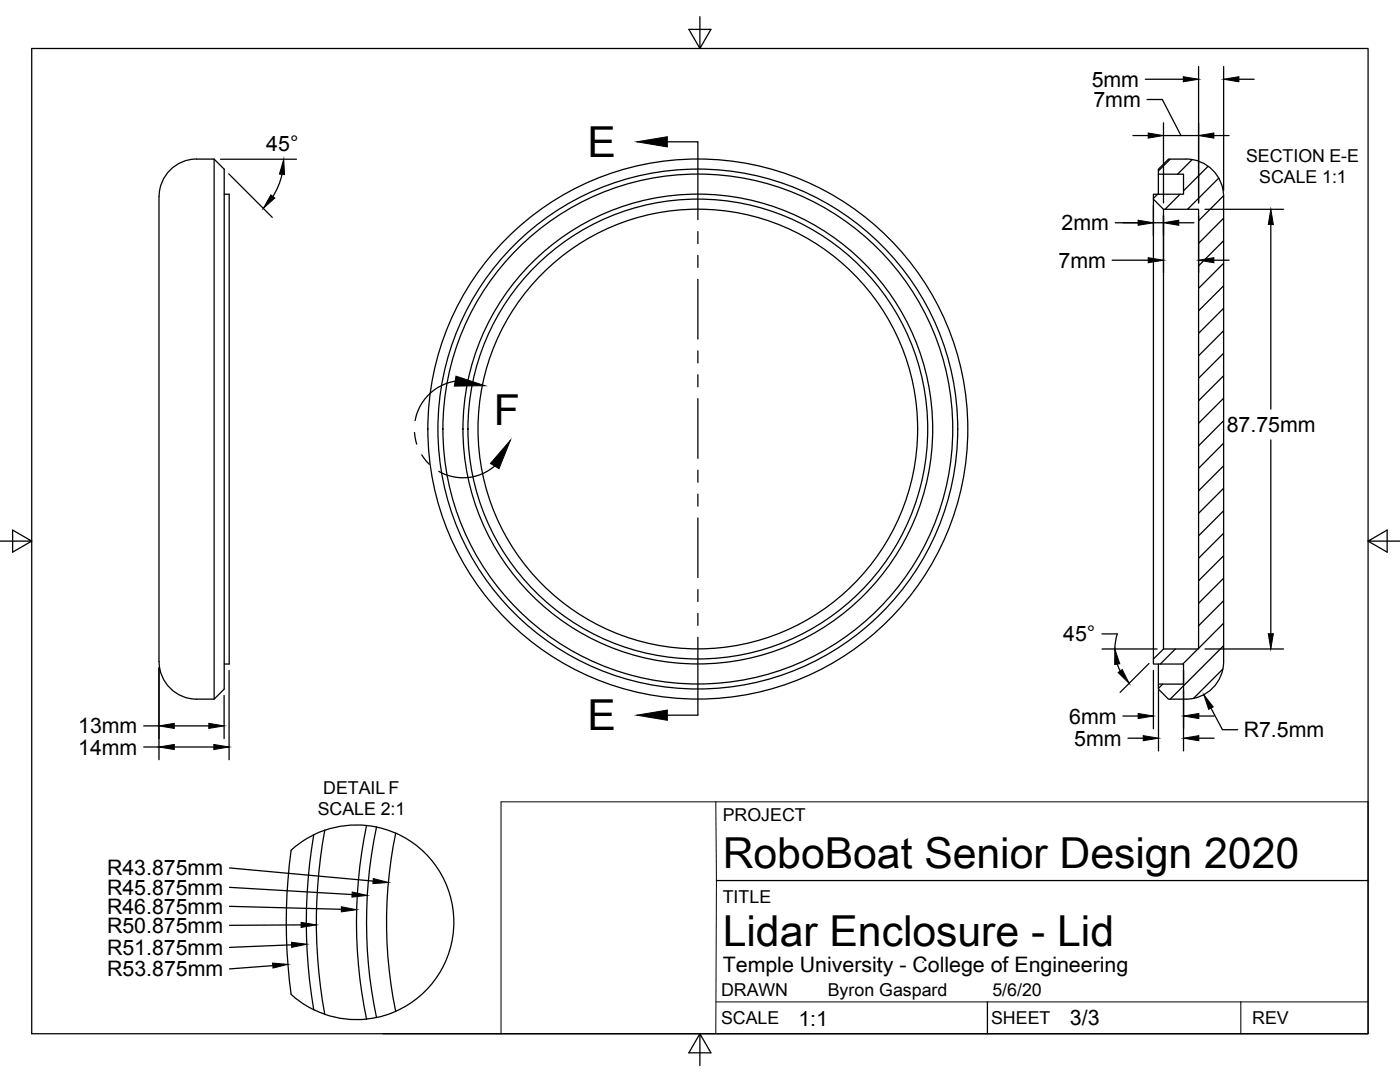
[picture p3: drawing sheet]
<svg xmlns="http://www.w3.org/2000/svg" width="279mm" height="216mm" viewBox="0 0 279 216" stroke-linecap="round" stroke-linejoin="round" font-family="sans-serif">
<!-- layer: Visible -->
<g fill="none" stroke="#000" stroke-width=".25">
<path d="M42.7 31.8l2 2v103.7l-2 2a12.4 12.4 0 0 1-6.6-.7 8.3 8.3 0 0 1-4.4-8.3v-91.3M42.7 31.8v107.7M42.7 31.8a12.2 12.2 0 0 0-6.6 .6 7.5 7.5 0 0 0-4.4 6.8M44.7 38.8h1v93.7h-1M230.2 39.8v91.7M231.2 34.8v4M244.2 39.2a7.5 7.5 0 0 0-7.5-7.4h-3.5l-2 2v1h5v4h-6v1l2 2h7v87.7h-7l-2 2v1h6v4h-5v1l2 2a12.4 12.4 0 0 0 6.7-.7 7.5 7.5 0 0 0 4.3-6.8v-92.8M232.2 41.8v87.7M231.2 132.5v4M58.1 169.7a18.5 18.5 0 0 1 4.5-3.1 103.5 103.5 0 0 0 0 34.9 18.5 18.5 0 0 1-4.5-3.1 106.7 106.7 0 0 1 0-28.7zM64.8 165.7a19.5 19.5 0 0 1 8.4-1 93.3 93.3 0 0 0 0 38.6 19.4 19.4 0 0 1-8.4-.9 100.8 100.8 0 0 1 0-36.7zM64.8 165.7l-2.2 .9"/>
<path d="M73.2 164.7l1.9 .3M75.1 165l1.9 .5 2 .8M75.1 165a91.7 91.7 0 0 0 0 38M79 166.2a19.4 19.4 0 0 1 11.6 17.8 19.4 19.4 0 0 1-11.6 17.8M79 166.3a87.1 87.1 0 0 0 0 35.5l-2 .7-1.9 .5M62.6 201.5l2.2 .9M75.1 203l-1.9 .3"/>
<circle cx="139.3" cy="85.6" r="51.9"/>
<circle cx="139.3" cy="85.6" r="43.9"/>
<circle cx="139.3" cy="85.6" r="45.9"/>
<circle cx="139.3" cy="85.6" r="46.9"/>
<circle cx="139.3" cy="85.6" r="50.9"/>
<circle cx="139.3" cy="85.6" r="53.9"/>
</g>
<!-- layer: Border -->
<path d="M6.3 9.7h266.7v196.6h-266.7zM139.7 3.3v6.4l2.2-3.8h-4.4l2.2 3.8M0 108h6.3l-3.8-2.2v4.4l3.8-2.2M273 108l3.8 2.2v-4.4l-3.8 2.2h6.4M139.7 206.3l-2.2 3.8h4.4l-2.2-3.8v6.3" fill="none" stroke="#000" stroke-width=".25"/>
<!-- layer: Titleblock -->
<path d="M143 175.7h130M197.1 199.9v6.4M76.4 206.3h196.6" fill="none" stroke="#000" stroke-width=".25"/>
<path d="M142.9 160l.1 15.7-.1 30.6M142.9 199.9h130.1M184.1 192h.1M247.6 199.9v6.4M100 206.3v-46.3h173v46.3" fill="none" stroke="#000" stroke-width=".2"/>
<!-- layer: Hatching -->
<g fill="none" stroke="#000" stroke-width=".25">
<path d="M231 38.8l-.8 .8M233.5 31.8l-2.3 2.3M235.5 38.8l-3 3M237.9 31.9l-2.9 2.9M241.1 33.2l-4.9 4.9M243.2 35.6l-6.2 6.2M244.2 39.1l-5 4.9M244.2 43.5l-5 5.1M244.2 48l-5 5M244.2 52.5l-5 5M244.2 57l-5 5M244.2 61.5l-5 5"/>
<path d="M244.2 66l-5 5M244.2 70.5l-5 5M244.2 75l-5 5M244.2 79.5l-5 5M244.2 83.9l-5 5.1M244.2 88.4l-5 5.1M244.2 92.9l-5 5M244.2 97.4l-5 5M244.2 101.9l-5 5M244.2 106.4l-5 5M244.2 110.9l-5 5M244.2 115.4l-5 5"/>
<path d="M244.2 119.9l-5 5M232.1 136.5l-.9 .9M234.6 129.5l-3 3M239.1 129.5l-3 3M244.1 133.5l-5.9 5.9M244.2 124.4l-5 5M244.2 128.8l-10.7 10.7"/>
</g>
<!-- layer: Annotations -->
<g fill="none" stroke="#000" stroke-width=".25">
<path d="M133.2 28.3h6.1v15.5M139.3 46.2v2.4M139.3 51v2.4M139.3 55.7v11.9M90.8 76.1a9.7 9.7 0 0 0-8 7.8M139.3 70v2.4M139.3 74.8v2.4M139.3 79.5v12M82.7 86.3l.5 2.3M84.2 90.8l1.5 1.8M98.7 93a9.7 9.7 0 0 1-11.1 1M139.3 93.8v2.4"/>
<path d="M139.3 98.6v2.4M139.3 103.4v11.9M139.3 117.6v2.4M139.3 122.4v2.4M139.3 127.2v15.5h-6.1"/>
</g>
<path d="M127.1 28.3l6.1-1v2zM91 75.1l5.8 1.9h-6.1zM101.9 87.9l-2.3 5.6-1.7-1zM127.1 142.7l6.1-1v2z" fill="#000" stroke="#000" stroke-width=".2"/>
<!-- layer: Dimensions -->
<g fill="none" stroke="#000" stroke-width=".25">
<path d="M228.6 15.8h7.6M228.9 19.9h3.1l3.7 7.2M239.2 13.3v27.2M244.2 13.3v24.7M247.2 15.8h3.1M44 31.8h15.2M45.6 34.7l8.7 8.7M56.3 34.8l-.6 2-1.2 2.4M226.1 27.1h3.1M232.2 24.5v16M232.2 27.1h7M242.3 27.1h3"/>
<path d="M222 51.9h7.2M222.6 44.5h9.6M230.2 41v6M232.2 43v11.5M235.2 44.5h3.1M239.2 43v11.5M240.5 41.8h15.7M242.3 51.9h3M253.6 44.8v36.8M253.6 87.8v38.6M31.7 133.3v18.3M44.7 138.8v8.6"/>
<path d="M45.7 133.8v17.8M219.9 126.5h3.1l-.4 1.5-.1 1.5M219.9 129.5h11M223 132.5l.6 1.4M229.3 132.4l-5.8 5.8M230.2 133.8v11.6M231.2 137.8v12M236.2 133.8v16M240.5 129.5h15.7M28.7 144.8h3M28.7 149.1h3M34.8 144.8h6.9"/>
<path d="M34.8 149.1h7.9M224.1 142.9h3M225.1 147.3h3.1M239.2 147.3h3.1M239.2 142.9h3.1M241.7 141.3l2.3 4.3h3M45.8 177.1l24.5 1.4M45.8 173.2l28.7 2.6M45.8 180.8l22.3 .6M54.4 192.7l-8.6 .6M58.2 188.5l-12.4 .5M60.1 184.6h-14.3"/>
</g>
<g fill="#000" stroke="#000" stroke-width=".2">
<path d="M236.2 15.3l3 .5-3 .5zM244.2 15.8l3-.5v1zM54.1 38.9l.7 .6-2.2 2.1zM56.6 31.8l.2 3-1-.1zM229.2 26.5l3 .6-3 .5zM239.2 27.1l3.1-.6v1.1zM227.1 43.9l3.1 .6-3.1 .5zM229.2 51.4l3 .5-3 .5zM232.2 44.5l3-.6v1.1zM239.2 51.9l3.1-.5v1zM253.6 41.8l.5 3h-1zM222.5 129.5l1 2.9-1 .2z"/>
<path d="M223.1 134.2l.9-.6 1.3 2.8zM253.1 126.4h1l-.5 3.1zM31.7 144.8l3.1-.5v1.1zM31.7 149.1l3.1-.6v1.1zM41.7 144.3l3 .5-3 .6zM42.7 148.5l3 .6-3 .5zM227.1 142.4l3.1 .5-3.1 .5zM228.2 146.8l3 .5-3 .5zM236.2 147.3l3-.5v1zM236.2 142.9l3-.5v1zM240.2 138.6l1.9 2.5-.9 .4zM70.3 178l3 .7-3.1 .3z"/>
<path d="M74.5 175.3l3 .8-3.1 .2zM54.4 192.2l3.1 .2-3 .8zM58.2 188l3 .4-3 .6zM60.1 184l3 .6-3 .5zM68.1 180.9l3.1 .6-3.1 .4z"/>
</g>
<g font-size="8.5">
<text x="117.3" y="31.3">E</text>
<text x="98.6" y="84.8">F</text>
<text x="117.3" y="145.8">E</text>
<text x="144.3" y="173.2">RoboBoat Senior Design 2020</text>
<text x="144.3" y="188.8">Lidar Enclosure - Lid</text>
</g>
<g font-size="4.3">
<text x="217.9" y="17.3">5mm</text>
<text x="218.2" y="21.4">7mm</text>
<text x="53.1" y="30.2">45°</text>
<text x="211.9" y="46">2mm</text>
<text x="211.2" y="53.4">7mm</text>
<text x="244.8" y="86.2">87.75mm</text>
<text x="212.2" y="128">45°</text>
<text x="15.6" y="146.3">13mm</text>
<text x="213.4" y="144.4">6mm</text>
<text x="214.4" y="148.8">5mm</text>
<text x="248.2" y="147.1">R7.5mm</text>
<text x="15.6" y="150.6">14mm</text>
<text x="21.4" y="178.6">R45.875mm</text>
<text x="21.4" y="174.7">R43.875mm</text>
<text x="21.4" y="182.4">R46.875mm</text>
<text x="21.4" y="190.5">R51.875mm</text>
<text x="21.4" y="186.1">R50.875mm</text>
<text x="21.4" y="194.8">R53.875mm</text>
<text x="144.3" y="193.9">Temple University - College of Engineering</text>
<text x="159.3" y="204.8">1:1</text>
<text x="213.5" y="204.6">3/3</text>
</g>
<g font-size="3.5">
<text x="248.7" y="32.3">SECTION E-E</text>
<text x="251.3" y="36.6">SCALE 1:1</text>
<text x="64.5" y="158.5">DETAIL F</text>
<text x="63.4" y="162.7">SCALE 2:1</text>
<text x="144.3" y="163.8">PROJECT</text>
<text x="144.3" y="180.1">TITLE</text>
<text x="143.9" y="198.8">DRAWN</text>
<text x="165.2" y="198.8">Byron Gaspard</text>
<text x="198.1" y="198.8">5/6/20</text>
<text x="143.9" y="204.4">SCALE</text>
<text x="197.8" y="204.4">SHEET</text>
<text x="249.9" y="204.3">REV</text>
</g>
</svg>
